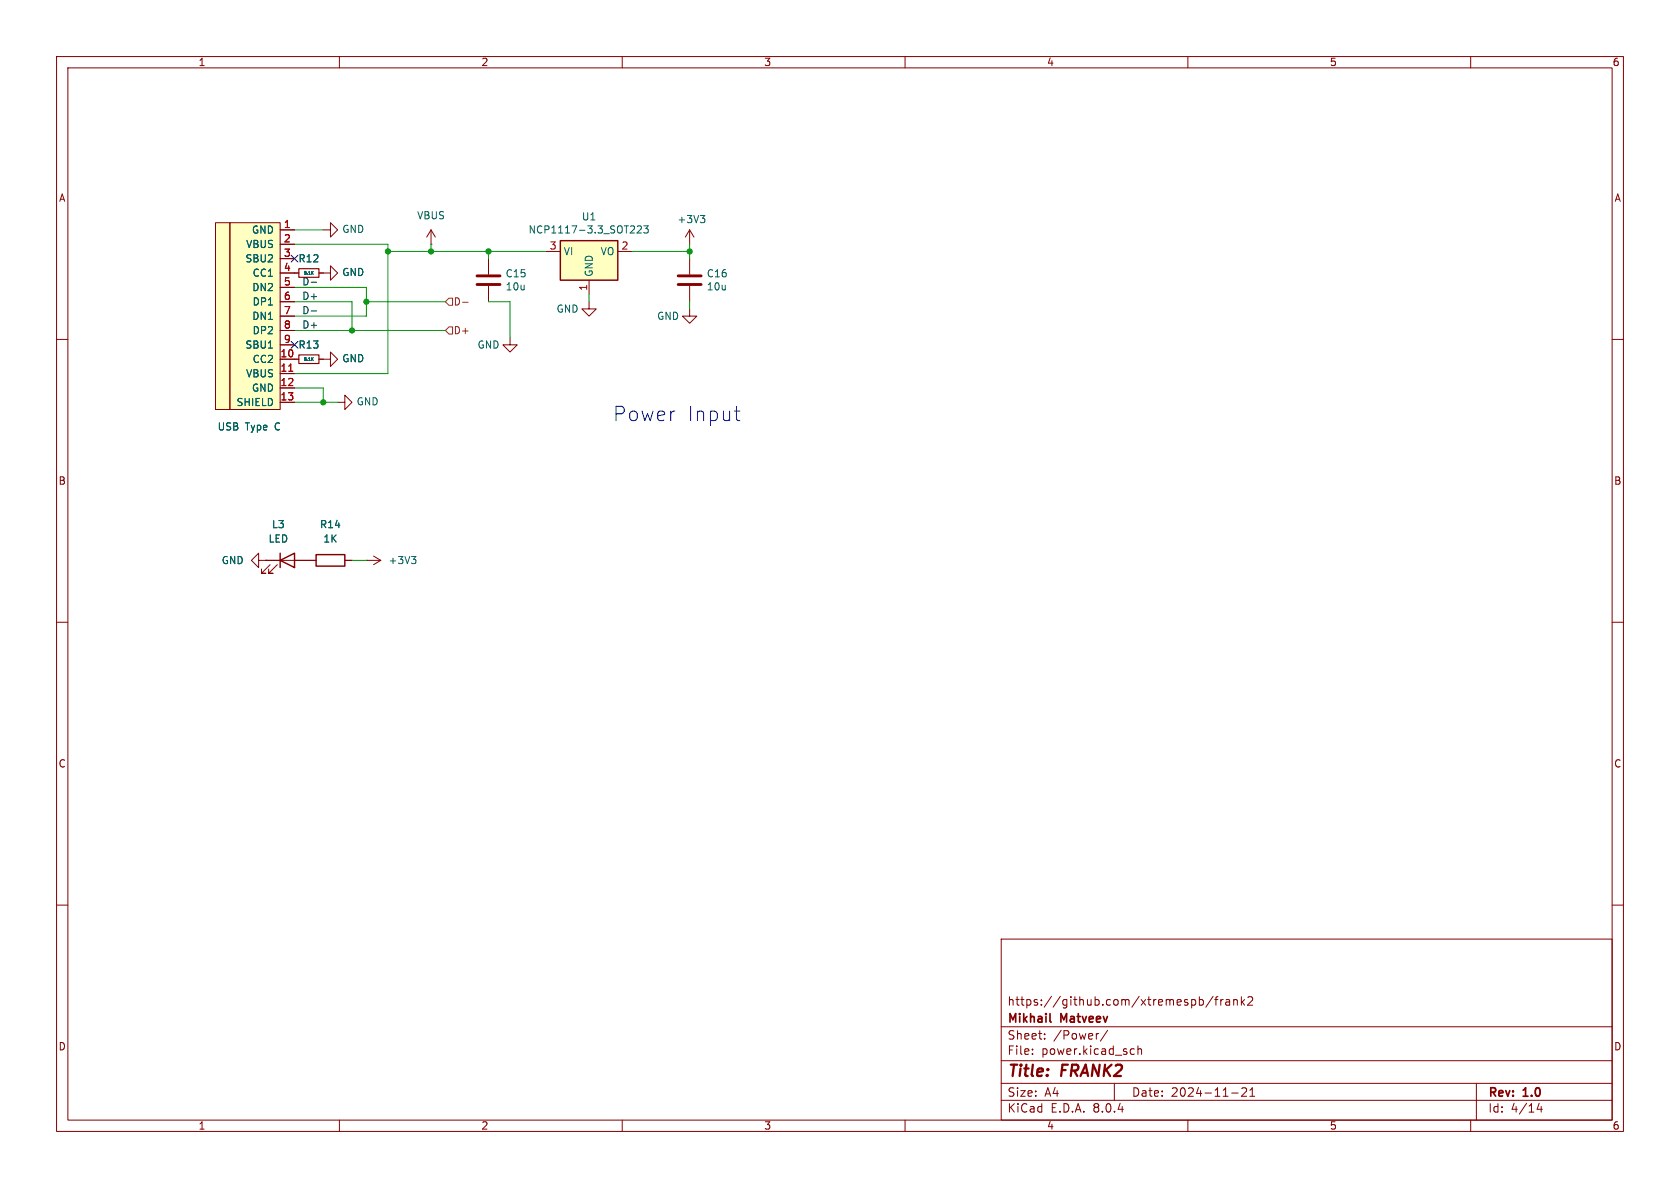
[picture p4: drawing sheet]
<svg xmlns="http://www.w3.org/2000/svg" width="297mm" height="210mm" viewBox="0 0 297 210" stroke-linecap="round" stroke-linejoin="round" font-family="sans-serif">
<g fill="none" stroke="#840000" stroke-width=".18">
<path d="M10 10h277v190h-277zM12 12h273v186h-273zM60 10v2M110 10v2M160 10v2M210 10v2M260 10v2M10 60h2M104.1 53.3v1.3h1.3l-1.3 1.3-1.2-1.3h1.2M285 60h2M59.7 71.1h1.3v-1.2l1.2 1.2-1.2 1.3v-1.3M10 110h2"/>
<path d="M285 110h2M10 160h2M285 160h2M177 166h108v32h-108zM212 176.2v1.5M212 176.8l.5-.1 .2 .3v.4l-.1 .2h-.6M214.5 176.1l-1.3 2M214.7 176.7h.6M215.3 176.2l-.3 .2v1.3M215.8 176.7v1M216.2 176.7l-.2 .1-.2 .2M216.7 176.8h.6l.1 .9"/>
<path d="M217.4 177.1h-.5a.29 .29 0 0 0-.2 .3 .29 .29 0 0 0 .2 .3l.5-.1M218.1 176.8l.2-.1 .4 .1v.9M218.1 176.7v1M219.5 176.2v1.5M219.6 177.1l.4 .6M220 176.7l-.5 .6M220.6 176.3l.6-.1 .2 .1 .1 .3-1 1.1h1M60 198v2M110 198v2M160 198v2M177 194.5h108M177 191.5h108"/>
<path d="M177 187.5h108M177 181.5h108M182.5 186.3v.1M182.5 185.5v.1M184.7 183.6v.1M184.7 182.8v.1M194.2 182.7l-.2 .1M195.8 182.1l-1.3 2M197 191.5v3M200.1 185.4l.4 .1M200.5 186.3l-.4 .1M201.2 185.5l.2-.1 .3 .1 .1 .9"/>
<path d="M201.2 184.9v1.5M210 198v2M217.7 193.2h1.2M219.5 192.4l.6-.1 .2 .1 .1 .3-.9 1.1h.9M221 193.8h.8M221 192.7l.4-.4v1.5M260 198v2M261 191.5v6.5M272.1 195l-.4 1.1h1M272.5 195.6v1"/>
</g>
<path d="M185.6 180.5l.2 .2" fill="none" stroke="#840000" stroke-width=".3"/>
<path d="M99.1 42.5h10.1v7h-10.1z" fill="#ffffc2"/>
<path d="M99.1 42.5h10.1v7h-10.1z" fill="none" stroke="#840000" stroke-width=".25"/>
<g fill="none" stroke="#840000" stroke-width=".18">
<path d="M76.2 43.2h.1M76.2 40.6l-.8 1.3M76.2 40.6v2.6M76.2 40.6l.8 1.3M96.5 44.5h2.6M104.1 49.5v2.6M109.2 44.5h2.6M121.9 54.6v1.3h1.3l-1.3 1.3-1.3-1.3h1.3M121.9 40.6l-.7 1.3M121.9 40.6v2.6M121.9 45.7v2.8M121.9 50.5v2.8"/>
<path d="M121.9 40.6l.8 1.3"/>
</g>
<path d="M113.8 39.9h.8l-.4 .5 .3 .1v.6l-.1 .1-.6-.1M123.8 38.1h.8l-.4 .5M124.4 38.6l.2 .2v.3l-.2 .3M111.4 41.2h.8M112.1 40v.5M112.7 40l.5-.1 .2 .4-.8 .9h.8" fill="none" stroke="#006464" stroke-width=".18"/>
<path d="M119.9 50.3h4.1M119.9 48.8h4.1" fill="none" stroke="#840000" stroke-width=".51"/>
<g fill="#ffffc2">
<path d="M38.1 39.4h2.5v33h-2.5z"/>
<path d="M40.6 39.4h8.9v33h-8.9z"/>
</g>
<g fill="none" stroke="#840000" stroke-width=".18">
<path d="M38.1 39.4h2.5v33h-2.5zM40.6 39.4h8.9v33h-8.9zM49.5 40.6h2.6M49.5 43.2h2.6M49.5 45.7h2.6M49.5 48.3h3.3M49.5 50.8h2.6M49.5 53.3h2.6M49.5 55.9h2.6M49.5 58.4h2.6M56.4 48.3h2v-1.3l1.3 1.3-1.3 1.2v-1.2M57.1 40.6h1.3v-1.2l1.3 1.2-1.3 1.3v-1.3"/>
<path d="M86.4 45.7v2.8M86.4 50.5v2.8M90.2 59.7v1.3h1.2l-1.2 1.2-1.3-1.2h1.3M49.5 63.5h3.3M49.5 66h2.6M49.5 68.6h2.6M49.5 71.1h2.6M49.5 61h2.6M56.4 63.5h2v-1.3l1.3 1.3-1.3 1.3v-1.3M45.7 99.1v-1.3l-1.3 1.3 1.3 1.2v-1.2h1.3M47 99.1h.1M47 99.1h8.9"/>
<path d="M47.8 99.8l-1.6 1.5h.8h-.8v-.7M49 99.8l-1.5 1.5h.8h-.8v-.7M61 99.1h1.2M64.8 99.1h.1M64.8 99.1h2.5M66 98.3l1.3 .8M67.3 99.1l-1.3 .7"/>
</g>
<path d="M51 65.6h.8" fill="none" stroke="#a90000" stroke-width=".18"/>
<path d="M55.2 48.2l.2 .3M55.4 48l-.3 .3M55.2 63.4l.2 .3M55.4 63.2l-.3 .3M72.7 98.4h.8l-.4 .5M73.3 98.9l.2 .2v.3l-.2 .2" fill="none" stroke="#006464" stroke-width=".18"/>
<path d="M49.5 99.1l2.6-1.3v2.5zM49.5 97.8v2.5M55.9 98h5.1v2.1h-5.1z" fill="none" stroke="#840000" stroke-width=".25"/>
<path d="M84.3 50.3h4.1M84.3 48.8h4.1" fill="none" stroke="#840000" stroke-width=".51"/>
<path d="M52.8 47.5h3.6v1.5h-3.6zM52.8 62.7h3.6v1.6h-3.6z" fill="none" stroke="#840000" stroke-width=".2"/>
<path d="M78.7 58.4l.7-.6h.6v1.3h-.6zM78.7 53.3l.7-.6h.6v1.3h-.6zM81.8 53.4h1" fill="none" stroke="#725600" stroke-width=".18"/>
<path d="M55 55h1M55 49.9h1" fill="none" stroke="#0f0f0f" stroke-width=".18"/>
<path d="M129.8 72.7h1M130.3 74.2l.5 .2" fill="none" stroke="#0000c2" stroke-width=".18"/>
<g fill="none" stroke="#009600" stroke-width=".18">
<path d="M52.1 43.2h16.5v22.8h-16.5M52.1 50.8h12.7v5.1h-12.7M52.1 58.4h26.6M52.1 53.3h10.1v5.1M52.1 40.6h5M64.8 53.3h13.9M68.6 44.5h27.9M76.2 43.2v1.3M86.4 53.3h3.8v6.4M86.4 44.5v1.2M104.1 52.1v1.2M111.8 44.5h10.1"/>
<path d="M121.9 43.2v2.5M121.9 53.3v1.3M52.1 71.1h7.6M52.1 68.6h5v2.5M62.2 99.1h2.6"/>
</g>
<path d="M51.5 45.1l1.2 1.2M52.7 45.1l-1.2 1.2M51.5 60.4l1.2 1.2M52.7 60.4l-1.2 1.2" fill="none" stroke="#000084" stroke-width=".18"/>
<g fill="#009600" stroke="#009600" stroke-width=".18">
<circle cx="62.2" cy="58.4" r=".46"/>
<circle cx="57.1" cy="71.1" r=".46"/>
<circle cx="64.8" cy="53.3" r=".46"/>
<circle cx="76.2" cy="44.5" r=".46"/>
<circle cx="68.6" cy="44.5" r=".46"/>
<circle cx="121.9" cy="44.5" r=".46"/>
<circle cx="86.4" cy="44.5" r=".46"/>
</g>
<g font-size="3.5" fill="#0000c2">
<text x="108.2" y="74.7">Power</text>
<text x="121.3" y="74.7">Input</text>
</g>
<g font-size="2.8" fill="#840000">
<text x="178" y="190.9">Title:</text>
<text x="187.7" y="190.9">FRANK2</text>
</g>
<g font-size="2.1" fill="#840000">
<text x="178" y="178">https://github.com/xtremespb/frank2</text>
<text x="178" y="184">Sheet:</text>
<text x="178" y="181.2">Mikhail</text>
<text x="186.2" y="184">/Power/</text>
<text x="187.6" y="181.2">Matveev</text>
<text x="178" y="186.7">File:</text>
<text x="184.1" y="186.7">power.kicad_sch</text>
<text x="178" y="196.9">KiCad</text>
<text x="178" y="194.1">Size:</text>
<text x="184.7" y="194.1">A4</text>
<text x="185.7" y="196.9">E.D.A.</text>
<text x="193.3" y="196.9">8.0.4</text>
<text x="200" y="194.1">Date:</text>
<text x="207" y="194.1">2024-11-21</text>
<text x="263" y="194.3">Rev:</text>
<text x="263" y="196.9">Id:</text>
<text x="267.1" y="196.9">4/14</text>
<text x="269.4" y="194.3">1.0</text>
</g>
<g font-size="1.8" fill="#840000">
<text x="35" y="11.9">1</text>
<text x="85" y="11.9">2</text>
<text x="135" y="11.9">3</text>
<text x="185" y="11.9">4</text>
<text x="235" y="11.9">5</text>
<text x="285" y="11.9">6</text>
<text x="10.3" y="35.9">A</text>
<text x="285.3" y="35.9">A</text>
<text x="10.3" y="85.9">B</text>
<text x="285.3" y="85.9">B</text>
<text x="10.3" y="135.9">C</text>
<text x="285.3" y="135.9">C</text>
<text x="10.3" y="185.9">D</text>
<text x="285.3" y="185.9">D</text>
<text x="35" y="199.9">1</text>
<text x="85" y="199.9">2</text>
<text x="135" y="199.9">3</text>
<text x="185" y="199.9">4</text>
<text x="235" y="199.9">5</text>
<text x="285" y="199.9">6</text>
</g>
<g font-size="1.8" fill="#006464">
<text x="44.4" y="41.5">GND</text>
<text x="60.4" y="41.4">GND</text>
<text x="73.6" y="39">VBUS</text>
<text x="93.3" y="41.5">NCP1117-3.3_SOT223</text>
<text x="102.8" y="39.2">U1</text>
<text x="119.7" y="39.6">+3V3</text>
<text x="43.3" y="46.6">SBU2</text>
<text x="43.4" y="44">VBUS</text>
<text x="52.7" y="46.6">R12</text>
<text x="99.6" y="45.3">VI</text>
<text x="106.1" y="45.3">VO</text>
<text x="44.5" y="51.7">DN2</text>
<text x="44.6" y="49.1">CC1</text>
<text x="60.4" y="49">GND</text>
<text x="89.3" y="49.2">C15</text>
<text x="89.3" y="51.5">10u</text>
<text x="105" y="49" transform="rotate(-90 105 49)">GND</text>
<text x="124.9" y="49.2">C16</text>
<text x="124.9" y="51.5">10u</text>
<text x="44.5" y="56.7">DN1</text>
<text x="44.6" y="54.2">DP1</text>
<text x="44.6" y="59.3">DP2</text>
<text x="98.3" y="55.5">GND</text>
<text x="116.1" y="56.7">GND</text>
<text x="43.3" y="61.8">SBU1</text>
<text x="44.6" y="64.4">CC2</text>
<text x="52.7" y="61.8">R13</text>
<text x="60.4" y="64.2">GND</text>
<text x="84.3" y="61.8">GND</text>
<text x="41.7" y="72">SHIELD</text>
<text x="43.4" y="66.9">VBUS</text>
<text x="44.4" y="69.4">GND</text>
<text x="63" y="71.9">GND</text>
<text x="38.4" y="76.3">USB</text>
<text x="43.4" y="76.3">Type</text>
<text x="48.7" y="76.3">C</text>
<text x="48" y="93.6">L3</text>
<text x="56.5" y="93.6">R14</text>
<text x="39.1" y="99.9">GND</text>
<text x="47.4" y="96.1">LED</text>
<text x="57.1" y="96.1">1K</text>
<text x="68.6" y="99.9">+3V3</text>
</g>
<g font-size="1.8" fill="#a90000">
<text x="50.1" y="40.4">1</text>
<text x="50.1" y="42.9">2</text>
<text x="50.1" y="45.5">3</text>
<text x="97.1" y="44.2">3</text>
<text x="109.8" y="44.2">2</text>
<text x="50.1" y="48">4</text>
<text x="50.1" y="50.5">5</text>
<text x="50.1" y="53.1">6</text>
<text x="103.9" y="51.5" transform="rotate(-90 103.9 51.5)">1</text>
<text x="50.1" y="55.6">7</text>
<text x="50.1" y="58.2">8</text>
<text x="49.5" y="63.2">10</text>
<text x="49.5" y="65.8">11</text>
<text x="50.1" y="60.7">9</text>
<text x="49.5" y="68.3">12</text>
<text x="49.5" y="70.9">13</text>
</g>
<g font-size="1.8" fill="#0f0f0f">
<text x="53.3" y="53.1">D+</text>
<text x="53.3" y="50.5">D-</text>
<text x="53.3" y="55.6">D-</text>
<text x="53.3" y="58.2">D+</text>
</g>
<g font-size="1.8" fill="#725600">
<text x="80.1" y="59.3">D+</text>
<text x="80.1" y="54.2">D-</text>
</g>
<g font-size=".7" fill="#006464">
<text x="53.6" y="48.7">5.1K</text>
<text x="53.6" y="63.9">5.1K</text>
</g>
</svg>
